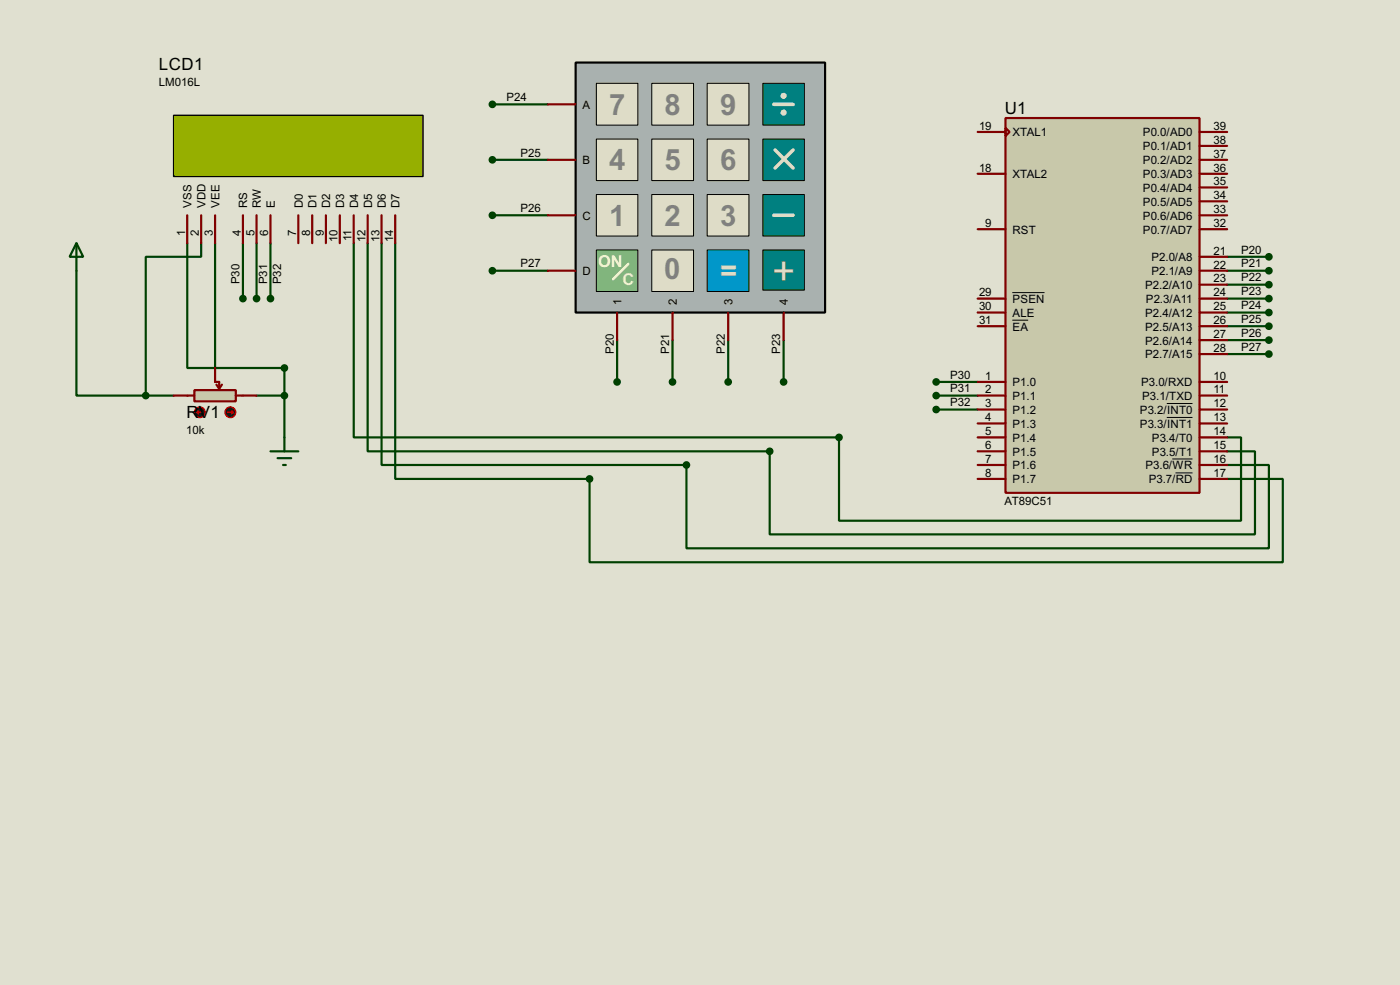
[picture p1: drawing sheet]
<svg xmlns="http://www.w3.org/2000/svg" width="256mm" height="180mm" viewBox="0 0 256 180" stroke-linecap="round" stroke-linejoin="round" font-family="sans-serif">
<path d="M0 0h256.5v180.3h-256.5z" fill="#e0e0d0"/>
<g fill="none" stroke="#004000" stroke-width=".4">
<path d="M90.2 19.1h10.2M90.2 39.4h10.2M90.2 29.3h10.2M14 49.6v22.8h12.7M34.3 44.5v22.9h17.8v12.7M36.9 44.5v2.5h-10.2v25.4M39.4 44.5v22.9M44.5 44.5v10.2M47 44.5v10.2M49.6 44.5v10.2M64.8 44.5v35.6h88.9v15.2h73.7v-15.2h-2.6M67.4 44.5v38.1h73.6v15.2h88.9v-15.2h-5.1"/>
<path d="M69.9 44.5v40.6h55.9v15.3h106.7v-15.3h-7.7M72.4 44.5v43.2h35.6v15.2h127v-15.2h-10.2M90.2 49.6h10.2M224.8 47h7.7M224.8 49.6h7.7M224.8 52.1h7.7M224.8 54.7h7.7M224.8 57.2h7.7M224.8 59.7h7.7M26.7 72.4h5.1M47 72.4h5.1M113.1 62.3v7.6"/>
<path d="M123.2 62.3v7.6M133.4 62.3v7.6M143.6 62.3v7.6M171.5 72.4h7.6M171.5 69.9h7.6M171.5 75h7.6M224.8 62.3h7.7M224.8 64.8h7.7"/>
</g>
<path d="M184.2 21.6h35.6v68.6h-35.6z" fill="#c8c8aa" stroke="#800000" stroke-width=".4"/>
<g fill="none" stroke="#800000" stroke-width=".4">
<path d="M179.1 31.8h5.1M179.1 24.2h5.1M184.2 23.4l.8 .8-.8 .7zM219.8 31.8h5M219.8 24.2h5M219.8 26.7h5M219.8 29.3h5M219.8 34.3h5M219.8 36.9h5M219.8 39.4h5M179.1 57.2h5.1M179.1 59.7h5.1"/>
<path d="M179.1 54.7h5.1M179.1 42h5.1M219.8 57.2h5M219.8 59.7h5M219.8 54.7h5M219.8 42h5M219.8 47h5M219.8 49.6h5M219.8 52.1h5M179.1 69.9h5.1M179.1 72.4h5.1M179.1 75h5.1"/>
<path d="M179.1 77.5h5.1M219.8 69.9h5M219.8 72.4h5M219.8 75h5M219.8 77.5h5M219.8 64.8h5M219.8 62.3h5M179.1 80.1h5.1M179.1 82.6h5.1M179.1 85.1h5.1M179.1 87.7h5.1M219.8 80.1h5"/>
<path d="M219.8 82.6h5M219.8 85.1h5M219.8 87.7h5"/>
</g>
<path d="M185.5 58.6h2.9M185.5 53.6h5.9M213.8 73.9h4.7M213.8 76.4h4.7M214.8 84h3.7M215.4 86.6h3.1" fill="none" stroke="#000" stroke-width=".18"/>
<path d="M31.8 21.1h45.7v11.2h-45.7z" fill="#96af00" stroke="#000" stroke-width=".25"/>
<g fill="none" stroke="#800000" stroke-width=".4">
<path d="M34.3 39.4v5.1M36.9 39.4v5.1M39.4 39.4v5.1M44.5 39.4v5.1M47 39.4v5.1M49.6 39.4v5.1M54.7 39.4v5.1M57.2 39.4v5.1M59.7 39.4v5.1M62.3 39.4v5.1M64.8 39.4v5.1M67.4 39.4v5.1"/>
<path d="M69.9 39.4v5.1M72.4 39.4v5.1"/>
</g>
<g fill="#004000" stroke="#004000" stroke-width=".4">
<circle cx="47" cy="54.7" r=".5"/>
<circle cx="49.5" cy="54.7" r=".5"/>
<circle cx="44.5" cy="54.7" r=".5"/>
<circle cx="153.7" cy="80.1" r=".5"/>
<circle cx="141" cy="82.6" r=".5"/>
<circle cx="125.7" cy="85.1" r=".5"/>
<circle cx="108" cy="87.7" r=".5"/>
</g>
<path d="M14 44.5l1.3 2.5h-2.5zM14 44.5v5.1" fill="none" stroke="#004000" stroke-width=".4"/>
<path d="M35.6 71.4h7.6v2.1h-7.6z" fill="#c8c8aa" stroke="#800000" stroke-width=".4"/>
<path d="M31.8 72.4h3.8M39.4 67.4v2.5h.8v1.3M39.7 70.4l.5 .8M40.7 70.4l-.5 .8M43.2 72.4h3.8" fill="none" stroke="#800000" stroke-width=".4"/>
<circle cx="42.2" cy="75.5" r="1" fill="#400000" stroke="#f00" stroke-width=".2"/>
<path d="M41.7 75.5h1M42.5 75.2l.2 .3M42.7 75.5l-.2 .2" fill="none" stroke="#f00" stroke-width=".2"/>
<circle cx="36.6" cy="75.5" r="1" fill="#400000" stroke="#f00" stroke-width=".2"/>
<path d="M36.1 75.5l.3 .2M36.1 75.5h1M36.4 75.2l-.3 .3" fill="none" stroke="#f00" stroke-width=".2"/>
<path d="M49.6 82.6h5.1M50.9 83.9h2.5M51.9 85.1h.5M52.1 80.1v2.5" fill="none" stroke="#004000" stroke-width=".4"/>
<g fill="#004000" stroke="#004000" stroke-width=".4">
<circle cx="52.1" cy="72.4" r=".5"/>
<circle cx="26.7" cy="72.4" r=".5"/>
<circle cx="52.1" cy="67.4" r=".5"/>
<circle cx="171.5" cy="69.9" r=".5"/>
<circle cx="171.5" cy="72.4" r=".5"/>
<circle cx="171.5" cy="75" r=".5"/>
</g>
<path d="M105.5 11.5h45.7v45.7h-45.7z" fill="#a9b1af" stroke="#000" stroke-width=".4"/>
<g fill="#dedcc7" stroke="#000" stroke-width=".18">
<path d="M109.3 15.3h7.6v7.6h-7.6z"/>
<path d="M119.4 15.3h7.7v7.6h-7.7z"/>
<path d="M129.6 15.3h7.6v7.6h-7.6z"/>
</g>
<path d="M139.8 15.3h7.6v7.6h-7.6z" fill="#008080" stroke="#000" stroke-width=".18"/>
<g fill="#dedcc7" stroke="#000" stroke-width=".18">
<path d="M109.3 25.5h7.6v7.6h-7.6z"/>
<path d="M119.4 25.5h7.7v7.6h-7.7z"/>
<path d="M129.6 25.5h7.6v7.6h-7.6z"/>
</g>
<path d="M139.8 25.5h7.6v7.6h-7.6z" fill="#008080" stroke="#000" stroke-width=".18"/>
<g fill="#dedcc7" stroke="#000" stroke-width=".18">
<path d="M109.3 35.6h7.6v7.6h-7.6z"/>
<path d="M119.4 35.6h7.7v7.6h-7.7z"/>
<path d="M129.6 35.6h7.6v7.6h-7.6z"/>
</g>
<path d="M129.6 45.8h7.6v7.6h-7.6z" fill="#0197c9" stroke="#000" stroke-width=".18"/>
<path d="M139.8 35.6h7.6v7.6h-7.6z" fill="#008080" stroke="#000" stroke-width=".18"/>
<path d="M141.8 19.1h3.5M141.8 39.4h3.5M145.3 27.5l-3.3 3.3" fill="none" stroke="#dedcc7" stroke-width=".65"/>
<g fill="#c8c8aa" stroke="#dedcc7" stroke-width=".65">
<circle cx="143.6" cy="17.6" r=".25"/>
<circle cx="143.6" cy="20.6" r=".25"/>
</g>
<path d="M139.8 45.8h7.6v7.3h-7.6z" fill="#008080" stroke="#000" stroke-width=".18"/>
<path d="M142 27.5l3.3 3.3" fill="none" stroke="#dedcc7" stroke-width=".65"/>
<path d="M109.3 45.8h7.6v7.6h-7.6z" fill="#81b57d" stroke="#000" stroke-width=".18"/>
<path d="M115.1 48.3l-2.8 2.8" fill="none" stroke="#fafbdb" stroke-width=".45"/>
<path d="M119.4 45.8h7.7v7.6h-7.7z" fill="#dedcc7" stroke="#000" stroke-width=".18"/>
<path d="M100.4 19.1h5.1M100.4 29.3h5.1M100.4 39.4h5.1M100.4 49.6h5.1M113.1 57.2v5.1M123.2 57.2v5.1M133.4 57.2v5.1M143.6 57.2v5.1" fill="none" stroke="#800000" stroke-width=".4"/>
<g fill="#004000" stroke="#004000" stroke-width=".4">
<circle cx="232.4" cy="47" r=".5"/>
<circle cx="232.4" cy="49.6" r=".5"/>
<circle cx="232.4" cy="52.1" r=".5"/>
<circle cx="232.4" cy="54.7" r=".5"/>
<circle cx="232.4" cy="57.2" r=".5"/>
<circle cx="232.4" cy="59.7" r=".5"/>
<circle cx="232.4" cy="62.3" r=".5"/>
<circle cx="232.4" cy="64.8" r=".5"/>
<circle cx="113" cy="69.9" r=".5"/>
<circle cx="123.2" cy="69.9" r=".5"/>
<circle cx="133.4" cy="69.9" r=".5"/>
<circle cx="143.5" cy="69.9" r=".5"/>
<circle cx="90.2" cy="49.6" r=".5"/>
<circle cx="90.2" cy="39.4" r=".5"/>
<circle cx="90.2" cy="29.3" r=".5"/>
<circle cx="90.2" cy="19.1" r=".5"/>
</g>
<text font-size="8.2" x="141.5" y="52.2">+</text>
<g font-size="6" fill="#808080">
<text x="111.6" y="21">7</text>
<text x="121.8" y="21">8</text>
<text x="132" y="21">9</text>
<text x="111.6" y="31.2">4</text>
<text x="121.8" y="31.2">5</text>
<text x="132" y="31.2">6</text>
<text x="111.6" y="41.3">1</text>
<text x="121.8" y="41.3">2</text>
<text x="132" y="41.3">3</text>
<text x="121.7" y="51.2">0</text>
</g>
<text font-size="6" fill="#dedcc7" x="131.9" y="51.5">=</text>
<g font-size="3.5">
<text x="29.1" y="12.9">LCD1</text>
<text x="184.1" y="20.8">U1</text>
<text x="34.2" y="76.6">RV1</text>
</g>
<text font-size="3.4" fill="#fafbdb" x="109.6" y="48.9">ON</text>
<text font-size="3.4" fill="#eff2c4" x="114.1" y="52.2">C</text>
<g font-size="2.4">
<text x="29.1" y="15.8">LM016L</text>
<text x="92.8" y="18.5">P24</text>
<text x="106.7" y="19.9">A</text>
<text x="179.4" y="23.8">19</text>
<text x="222.3" y="23.8">39</text>
<text x="95.3" y="28.6">P25</text>
<text x="185.5" y="25">XTAL1</text>
<text x="209.4" y="25">P0.0/AD0</text>
<text x="209.4" y="27.5">P0.1/AD1</text>
<text x="222.3" y="26.3">38</text>
<text x="222.3" y="28.9">37</text>
<text x="106.7" y="30">B</text>
<text x="179.4" y="31.4">18</text>
<text x="185.5" y="32.6">XTAL2</text>
<text x="209.4" y="30">P0.2/AD2</text>
<text x="209.4" y="32.6">P0.3/AD3</text>
<text x="209.4" y="35.1">P0.4/AD4</text>
<text x="222.3" y="31.4">36</text>
<text x="222.3" y="33.9">35</text>
<text x="35.1" y="38.1" transform="rotate(-90 35.1 38.1)">VSS</text>
<text x="37.7" y="38.1" transform="rotate(-90 37.7 38.1)">VDD</text>
<text x="40.2" y="38.1" transform="rotate(-90 40.2 38.1)">VEE</text>
<text x="45.3" y="38.1" transform="rotate(-90 45.3 38.1)">RS</text>
<text x="47.8" y="38.1" transform="rotate(-90 47.8 38.1)">RW</text>
<text x="50.4" y="38.1" transform="rotate(-90 50.4 38.1)">E</text>
<text x="55.5" y="38.1" transform="rotate(-90 55.5 38.1)">D0</text>
<text x="58" y="38.1" transform="rotate(-90 58 38.1)">D1</text>
<text x="60.5" y="38.1" transform="rotate(-90 60.5 38.1)">D2</text>
<text x="63.1" y="38.1" transform="rotate(-90 63.1 38.1)">D3</text>
<text x="65.6" y="38.1" transform="rotate(-90 65.6 38.1)">D4</text>
<text x="68.2" y="38.1" transform="rotate(-90 68.2 38.1)">D5</text>
<text x="70.7" y="38.1" transform="rotate(-90 70.7 38.1)">D6</text>
<text x="73.2" y="38.1" transform="rotate(-90 73.2 38.1)">D7</text>
<text x="95.3" y="38.8">P26</text>
<text x="106.7" y="40.2">C</text>
<text x="180.5" y="41.6">9</text>
<text x="209.4" y="37.7">P0.5/AD5</text>
<text x="209.4" y="40.2">P0.6/AD6</text>
<text x="222.3" y="36.5">34</text>
<text x="222.3" y="39">33</text>
<text x="222.3" y="41.6">32</text>
<text x="33.9" y="43.1" transform="rotate(-90 33.9 43.1)">1</text>
<text x="36.5" y="43.1" transform="rotate(-90 36.5 43.1)">2</text>
<text x="39" y="43.1" transform="rotate(-90 39 43.1)">3</text>
<text x="44.1" y="43.1" transform="rotate(-90 44.1 43.1)">4</text>
<text x="46.6" y="43.1" transform="rotate(-90 46.6 43.1)">5</text>
<text x="49.2" y="43.1" transform="rotate(-90 49.2 43.1)">6</text>
<text x="54.3" y="43.1" transform="rotate(-90 54.3 43.1)">7</text>
<text x="56.8" y="43.1" transform="rotate(-90 56.8 43.1)">8</text>
<text x="59.3" y="43.1" transform="rotate(-90 59.3 43.1)">9</text>
<text x="61.9" y="44.3" transform="rotate(-90 61.9 44.3)">10</text>
<text x="64.4" y="44.1" transform="rotate(-90 64.4 44.1)">11</text>
<text x="67" y="44.3" transform="rotate(-90 67 44.3)">12</text>
<text x="69.5" y="44.2" transform="rotate(-90 69.5 44.2)">13</text>
<text x="72" y="44.3" transform="rotate(-90 72 44.3)">14</text>
<text x="185.5" y="42.7">RST</text>
<text x="209.4" y="42.7">P0.7/AD7</text>
<text x="210.9" y="47.8">P2.0/A8</text>
<text x="222.3" y="46.6">21</text>
<text x="227.4" y="46.4">P20</text>
<text x="43.9" y="52.1" transform="rotate(-90 43.9 52.1)">P30</text>
<text x="48.9" y="52.1" transform="rotate(-90 48.9 52.1)">P31</text>
<text x="51.5" y="52.1" transform="rotate(-90 51.5 52.1)">P32</text>
<text x="95.3" y="49">P27</text>
<text x="106.7" y="50.4">D</text>
<text x="209.8" y="52.9">P2.2/A10</text>
<text x="210.9" y="50.4">P2.1/A9</text>
<text x="222.3" y="49.2">22</text>
<text x="222.3" y="51.7">23</text>
<text x="227.4" y="49">P21</text>
<text x="227.4" y="51.5">P22</text>
<text x="113.9" y="55.9" transform="rotate(-90 113.9 55.9)">1</text>
<text x="124" y="55.9" transform="rotate(-90 124 55.9)">2</text>
<text x="134.2" y="55.9" transform="rotate(-90 134.2 55.9)">3</text>
<text x="144.4" y="55.9" transform="rotate(-90 144.4 55.9)">4</text>
<text x="179.4" y="56.8">30</text>
<text x="179.4" y="59.3">31</text>
<text x="179.4" y="54.3">29</text>
<text x="185.5" y="58">ALE</text>
<text x="185.5" y="55.4">PSEN</text>
<text x="209.8" y="58">P2.4/A12</text>
<text x="209.9" y="55.4">P2.3/A11</text>
<text x="222.3" y="54.3">24</text>
<text x="222.3" y="56.8">25</text>
<text x="222.3" y="59.3">26</text>
<text x="227.4" y="54">P23</text>
<text x="227.4" y="56.6">P24</text>
<text x="227.4" y="59.1">P25</text>
<text x="112.5" y="64.8" transform="rotate(-90 112.5 64.8)">P20</text>
<text x="122.6" y="64.8" transform="rotate(-90 122.6 64.8)">P21</text>
<text x="132.8" y="64.8" transform="rotate(-90 132.8 64.8)">P22</text>
<text x="143" y="64.8" transform="rotate(-90 143 64.8)">P23</text>
<text x="185.5" y="60.5">EA</text>
<text x="209.8" y="65.6">P2.7/A15</text>
<text x="209.8" y="60.5">P2.5/A13</text>
<text x="209.8" y="63.1">P2.6/A14</text>
<text x="222.3" y="64.4">28</text>
<text x="222.3" y="61.9">27</text>
<text x="227.4" y="61.7">P26</text>
<text x="227.4" y="64.2">P27</text>
<text x="174" y="69.3">P30</text>
<text x="174" y="71.8">P31</text>
<text x="180.5" y="69.5">1</text>
<text x="180.5" y="72">2</text>
<text x="185.5" y="70.7">P1.0</text>
<text x="209" y="70.7">P3.0/RXD</text>
<text x="222.3" y="69.5">10</text>
<text x="222.3" y="72">11</text>
<text x="174" y="74.4">P32</text>
<text x="180.5" y="74.6">3</text>
<text x="180.5" y="77.1">4</text>
<text x="185.5" y="73.2">P1.1</text>
<text x="185.5" y="75.8">P1.2</text>
<text x="208.8" y="75.8">P3.2/INT0</text>
<text x="209.2" y="73.2">P3.1/TXD</text>
<text x="222.3" y="74.6">12</text>
<text x="222.3" y="77.1">13</text>
<text x="34.1" y="79.5">10k</text>
<text x="180.5" y="79.7">5</text>
<text x="180.5" y="82.2">6</text>
<text x="185.5" y="78.3">P1.3</text>
<text x="185.5" y="80.8">P1.4</text>
<text x="185.5" y="83.4">P1.5</text>
<text x="208.8" y="78.3">P3.3/INT1</text>
<text x="211" y="80.8">P3.4/T0</text>
<text x="211" y="83.4">P3.5/T1</text>
<text x="222.3" y="79.7">14</text>
<text x="222.3" y="82.2">15</text>
<text x="180.5" y="84.7">7</text>
<text x="180.5" y="87.3">8</text>
<text x="185.5" y="85.9">P1.6</text>
<text x="185.5" y="88.5">P1.7</text>
<text x="209.8" y="85.9">P3.6/WR</text>
<text x="210.4" y="88.5">P3.7/RD</text>
<text x="222.3" y="87.3">17</text>
<text x="222.3" y="84.7">16</text>
<text x="184" y="92.4">AT89C51</text>
</g>
</svg>
